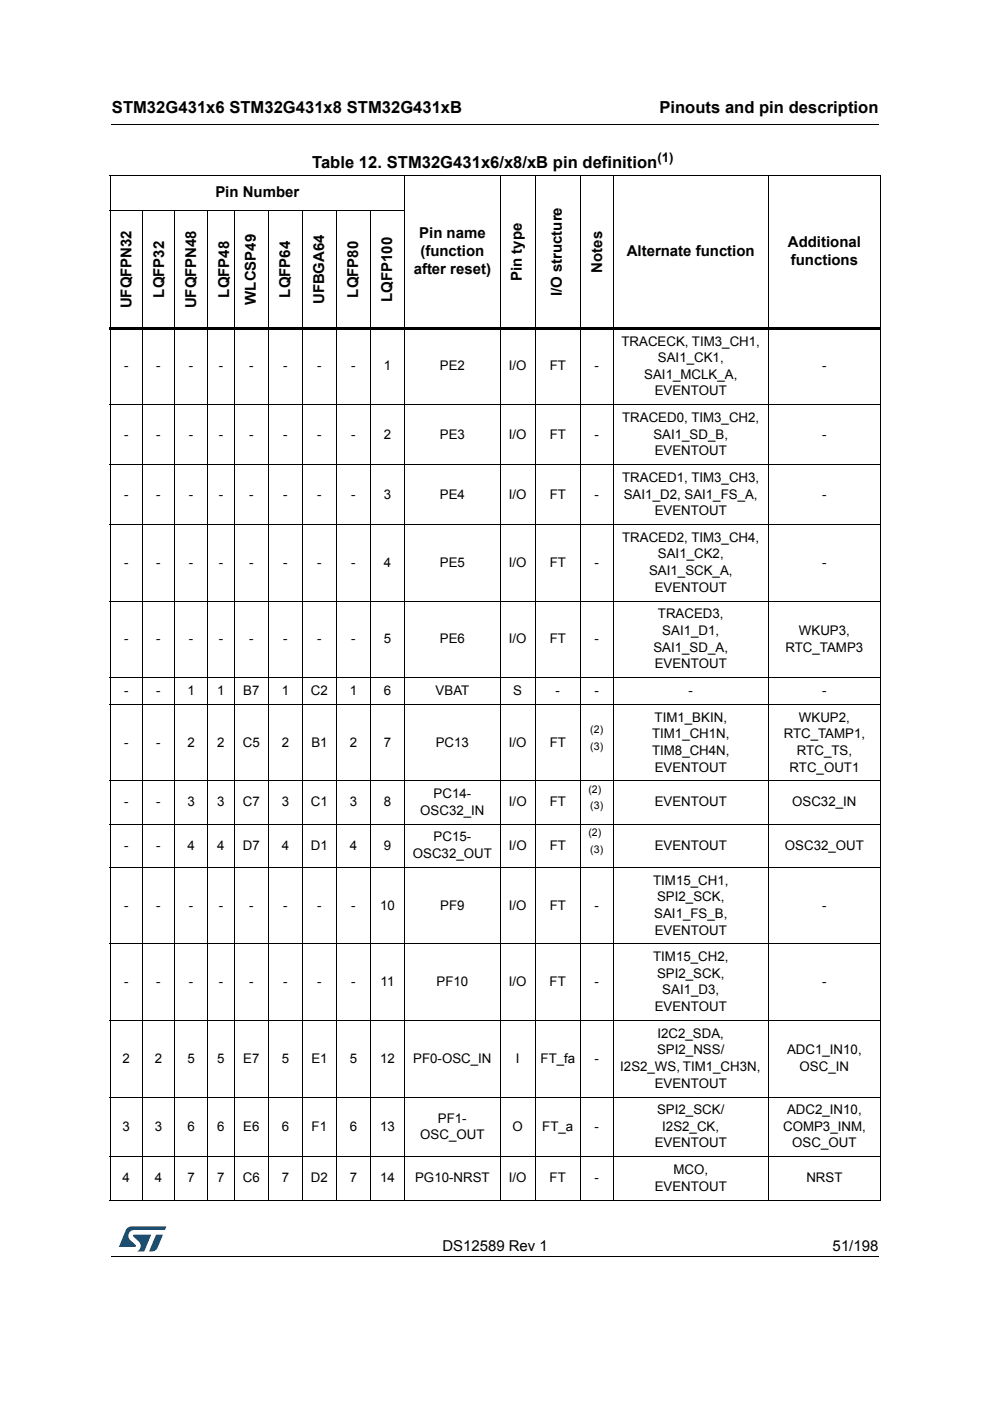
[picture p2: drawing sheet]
<svg xmlns="http://www.w3.org/2000/svg" width="210mm" height="297mm" viewBox="0 0 210 297" stroke-linecap="round" stroke-linejoin="round" font-family="sans-serif">
<path d="M23.6 26.2l.1 .2zM23.6 266.3l.1 .1z" fill="#000"/>
<path d="M23.7 26.3h162.6M23.7 266.3h162.6" fill="none" stroke="#000" stroke-width=".21"/>
<path d="M25.2 260h10v5.3h-10z" fill="#fff"/>
<g fill="#005189">
<path d="M26.9 260.5l1-.5 7.3 .1-.3 .7h-6.4a1.31 1.31 0 0 0-1.3 1.1 1.31 1.31 0 0 0 .8 1.4l.7 .7 .1 .3-3.5 .1z"/>
<path d="M33.1 261.8h1.4l-.6 1.6a2.16 2.16 0 0 1-1.3 1.9l-1-.1z"/>
<path d="M28.3 261.8l3.7 .1-1.4 3.3-1.5 .1a1.43 1.43 0 0 0 .6-1.7l-1.4-1.4z"/>
</g>
<g fill="#fff">
<path d="M71.4 69.6h7.1v16.2h-7.1z"/>
<path d="M71.4 85.8h7.1v12.7h-7.1z"/>
<path d="M71.4 98.5h7.1v12.7h-7.1z"/>
<path d="M71.4 111.2h7.1v16.3h-7.1z"/>
<path d="M71.4 127.5h7.1v16.2h-7.1z"/>
<path d="M71.4 143.7h7.1v5.6h-7.1z"/>
<path d="M71.4 149.3h7.1v16.3h-7.1z"/>
<path d="M71.4 165.6h7.1v9.1h-7.1z"/>
<path d="M71.4 174.7h7.1v9.2h-7.1z"/>
<path d="M71.4 183.9h7.1v16.2h-7.1z"/>
<path d="M71.4 200.1h7.1v16.3h-7.1z"/>
<path d="M71.4 216.4h7.1v16.2h-7.1z"/>
</g>
<g fill="none" stroke="#000" stroke-width=".21">
<path d="M23.2 37.2h163.5M23.3 37.3v217.1M85.8 37.1v217.5M106.1 37.1v217.5M113.5 37.1v217.5M123.1 37.1v217.5M130 37.1v217.5M162.9 37.1v217.5M186.6 37.3v217.1M23.2 44.6h62.7M30.2 44.5v210.1M37 44.5v210.1"/>
<path d="M44 44.5v210.1M49.7 44.5v210.1M56.9 44.5v210.1M64.1 44.5v210.1M71.4 44.5v210.1M78.5 44.5v210.1M23.2 85.8h163.5M23.2 98.5h163.5M23.2 111.2h163.5M23.2 127.5h163.5M23.2 143.7h163.5M23.2 149.3h163.5"/>
<path d="M23.2 165.6h163.5M23.2 174.7h163.5M23.2 183.9h163.5M23.2 200.1h163.5M23.2 216.4h163.5M23.2 232.6h163.5M23.2 245.3h163.5M23.2 254.5h163.5"/>
</g>
<path d="M23.2 69.4h163.5v.5h-163.5z" fill="#000"/>
<g font-size="3.5">
<text x="23.7" y="23.9">STM32G431x6 STM32G431x8 STM32G431xB</text>
<text x="139.8" y="23.9">Pinouts and pin description</text>
<text x="66.2" y="35.7">Table 12. STM32G431x6/x8/xB pin definition</text>
</g>
<g font-size="3.2">
<text x="45.7" y="41.8">Pin Number</text>
<text x="88.9" y="50.4">Pin name</text>
<text x="167" y="52.3">Additional</text>
<text x="87.7" y="58.2">after reset)</text>
<text x="89.1" y="54.3">(function</text>
<text x="110.7" y="59.6" transform="rotate(-90 110.7 59.6)">Pin type</text>
<text x="127.7" y="57.8" transform="rotate(-90 127.7 57.8)">Notes</text>
<text x="132.9" y="54.3">Alternate function</text>
<text x="167.7" y="56.2">functions</text>
<text x="27.9" y="65.4" transform="rotate(-90 27.9 65.4)">UFQFPN32</text>
<text x="34.8" y="63.1" transform="rotate(-90 34.8 63.1)">LQFP32</text>
<text x="41.6" y="65.4" transform="rotate(-90 41.6 65.4)">UFQFPN48</text>
<text x="48.6" y="63.1" transform="rotate(-90 48.6 63.1)">LQFP48</text>
<text x="54.3" y="64.6" transform="rotate(-90 54.3 64.6)">WLCSP49</text>
<text x="61.5" y="63.1" transform="rotate(-90 61.5 63.1)">LQFP64</text>
<text x="68.7" y="64.5" transform="rotate(-90 68.7 64.5)">UFBGA64</text>
<text x="75.9" y="63.1" transform="rotate(-90 75.9 63.1)">LQFP80</text>
<text x="83.1" y="64" transform="rotate(-90 83.1 64)">LQFP100</text>
<text x="119.1" y="62.8" transform="rotate(-90 119.1 62.8)">I/O structure</text>
<text x="93.8" y="265.1">DS12589 Rev 1</text>
<text x="176.5" y="265.1">51/198</text>
</g>
<g font-size="2.8">
<text x="139.4" y="34.2">(1)</text>
<text x="131.8" y="73.3">TRACECK, TIM3_CH1,</text>
<text x="139.5" y="76.8">SAI1_CK1,</text>
<text x="26.3" y="78.5">-</text>
<text x="33.1" y="78.5">-</text>
<text x="40" y="78.5">-</text>
<text x="46.4" y="78.5">-</text>
<text x="52.8" y="78.5">-</text>
<text x="60" y="78.5">-</text>
<text x="67.3" y="78.5">-</text>
<text x="74.5" y="78.5">-</text>
<text x="81.4" y="78.5">1</text>
<text x="93.3" y="78.5">PE2</text>
<text x="107.9" y="78.5">I/O</text>
<text x="116.5" y="78.5">FT</text>
<text x="126.1" y="78.5">-</text>
<text x="136.6" y="80.3">SAI1_MCLK_A,</text>
<text x="138.8" y="83.8">EVENTOUT</text>
<text x="174.3" y="78.5">-</text>
<text x="131.9" y="89.5">TRACED0, TIM3_CH2,</text>
<text x="26.3" y="93">-</text>
<text x="33.1" y="93">-</text>
<text x="40" y="93">-</text>
<text x="46.4" y="93">-</text>
<text x="52.8" y="93">-</text>
<text x="60" y="93">-</text>
<text x="67.3" y="93">-</text>
<text x="74.5" y="93">-</text>
<text x="81.4" y="93">2</text>
<text x="93.3" y="93">PE3</text>
<text x="107.9" y="93">I/O</text>
<text x="116.5" y="93">FT</text>
<text x="126.1" y="93">-</text>
<text x="138.5" y="93">SAI1_SD_B,</text>
<text x="174.3" y="93">-</text>
<text x="138.8" y="96.5">EVENTOUT</text>
<text x="26.3" y="105.7">-</text>
<text x="33.1" y="105.7">-</text>
<text x="40" y="105.7">-</text>
<text x="46.4" y="105.7">-</text>
<text x="52.8" y="105.7">-</text>
<text x="60" y="105.7">-</text>
<text x="67.3" y="105.7">-</text>
<text x="74.5" y="105.7">-</text>
<text x="81.4" y="105.7">3</text>
<text x="93.3" y="105.7">PE4</text>
<text x="107.9" y="105.7">I/O</text>
<text x="116.5" y="105.7">FT</text>
<text x="126.1" y="105.7">-</text>
<text x="131.9" y="102.2">TRACED1, TIM3_CH3,</text>
<text x="132.3" y="105.7">SAI1_D2, SAI1_FS_A,</text>
<text x="174.3" y="105.7">-</text>
<text x="138.8" y="109.2">EVENTOUT</text>
<text x="131.9" y="114.9">TRACED2, TIM3_CH4,</text>
<text x="139.5" y="118.4">SAI1_CK2,</text>
<text x="26.3" y="120.2">-</text>
<text x="33.1" y="120.2">-</text>
<text x="40" y="120.2">-</text>
<text x="46.4" y="120.2">-</text>
<text x="52.8" y="120.2">-</text>
<text x="60" y="120.2">-</text>
<text x="67.3" y="120.2">-</text>
<text x="74.5" y="120.2">-</text>
<text x="81.4" y="120.2">4</text>
<text x="93.3" y="120.2">PE5</text>
<text x="107.9" y="120.2">I/O</text>
<text x="116.5" y="120.2">FT</text>
<text x="126.1" y="120.2">-</text>
<text x="137.6" y="121.9">SAI1_SCK_A,</text>
<text x="138.8" y="125.5">EVENTOUT</text>
<text x="174.3" y="120.2">-</text>
<text x="139.5" y="131.1">TRACED3,</text>
<text x="26.3" y="136.4">-</text>
<text x="33.1" y="136.4">-</text>
<text x="40" y="136.4">-</text>
<text x="46.4" y="136.4">-</text>
<text x="52.8" y="136.4">-</text>
<text x="60" y="136.4">-</text>
<text x="67.3" y="136.4">-</text>
<text x="74.5" y="136.4">-</text>
<text x="81.4" y="136.4">5</text>
<text x="93.3" y="136.4">PE6</text>
<text x="107.9" y="136.4">I/O</text>
<text x="116.5" y="136.4">FT</text>
<text x="126.1" y="136.4">-</text>
<text x="140.4" y="134.6">SAI1_D1,</text>
<text x="169.4" y="134.6">WKUP3,</text>
<text x="138.5" y="138.2">SAI1_SD_A,</text>
<text x="138.8" y="141.7">EVENTOUT</text>
<text x="166.5" y="138.2">RTC_TAMP3</text>
<text x="26.3" y="147.3">-</text>
<text x="33.1" y="147.3">-</text>
<text x="39.7" y="147.3">1</text>
<text x="46.1" y="147.3">1</text>
<text x="51.6" y="147.3">B7</text>
<text x="59.7" y="147.3">1</text>
<text x="65.9" y="147.3">C2</text>
<text x="74.2" y="147.3">1</text>
<text x="81.4" y="147.3">6</text>
<text x="92.3" y="147.3">VBAT</text>
<text x="108.8" y="147.3">S</text>
<text x="117.8" y="147.3">-</text>
<text x="126.1" y="147.3">-</text>
<text x="146" y="147.3">-</text>
<text x="174.3" y="147.3">-</text>
<text x="138.8" y="153">TIM1_BKIN,</text>
<text x="169.4" y="153">WKUP2,</text>
<text x="26.3" y="158.3">-</text>
<text x="33.1" y="158.3">-</text>
<text x="39.7" y="158.3">2</text>
<text x="46.1" y="158.3">2</text>
<text x="51.5" y="158.3">C5</text>
<text x="59.7" y="158.3">2</text>
<text x="66" y="158.3">B1</text>
<text x="74.2" y="158.3">2</text>
<text x="81.4" y="158.3">7</text>
<text x="92.4" y="158.3">PC13</text>
<text x="107.9" y="158.3">I/O</text>
<text x="116.5" y="158.3">FT</text>
<text x="138.2" y="156.5">TIM1_CH1N,</text>
<text x="138.2" y="160">TIM8_CH4N,</text>
<text x="166.2" y="156.5">RTC_TAMP1,</text>
<text x="169" y="160">RTC_TS,</text>
<text x="138.8" y="163.6">EVENTOUT</text>
<text x="167.4" y="163.6">RTC_OUT1</text>
<text x="26.3" y="171">-</text>
<text x="33.1" y="171">-</text>
<text x="39.7" y="171">3</text>
<text x="46.1" y="171">3</text>
<text x="51.5" y="171">C7</text>
<text x="59.7" y="171">3</text>
<text x="65.9" y="171">C1</text>
<text x="74.2" y="171">3</text>
<text x="81.4" y="171">8</text>
<text x="89.1" y="172.7">OSC32_IN</text>
<text x="91.9" y="169.2">PC14-</text>
<text x="107.9" y="171">I/O</text>
<text x="116.5" y="171">FT</text>
<text x="138.8" y="171">EVENTOUT</text>
<text x="168" y="171">OSC32_IN</text>
<text x="91.9" y="178.4">PC15-</text>
<text x="26.3" y="180.1">-</text>
<text x="33.1" y="180.1">-</text>
<text x="39.7" y="180.1">4</text>
<text x="46.1" y="180.1">4</text>
<text x="51.5" y="180.1">D7</text>
<text x="59.7" y="180.1">4</text>
<text x="65.9" y="180.1">D1</text>
<text x="74.2" y="180.1">4</text>
<text x="81.4" y="180.1">9</text>
<text x="87.5" y="181.9">OSC32_OUT</text>
<text x="107.9" y="180.1">I/O</text>
<text x="116.5" y="180.1">FT</text>
<text x="138.8" y="180.1">EVENTOUT</text>
<text x="166.4" y="180.1">OSC32_OUT</text>
<text x="138.5" y="187.6">TIM15_CH1,</text>
<text x="139.3" y="191.1">SPI2_SCK,</text>
<text x="26.3" y="192.8">-</text>
<text x="33.1" y="192.8">-</text>
<text x="40" y="192.8">-</text>
<text x="46.4" y="192.8">-</text>
<text x="52.8" y="192.8">-</text>
<text x="60" y="192.8">-</text>
<text x="67.3" y="192.8">-</text>
<text x="74.5" y="192.8">-</text>
<text x="80.6" y="192.8">10</text>
<text x="93.3" y="192.8">PF9</text>
<text x="107.9" y="192.8">I/O</text>
<text x="116.5" y="192.8">FT</text>
<text x="126.1" y="192.8">-</text>
<text x="138.7" y="194.6">SAI1_FS_B,</text>
<text x="174.3" y="192.8">-</text>
<text x="138.5" y="203.8">TIM15_CH2,</text>
<text x="138.8" y="198.1">EVENTOUT</text>
<text x="26.3" y="209.1">-</text>
<text x="33.1" y="209.1">-</text>
<text x="40" y="209.1">-</text>
<text x="46.4" y="209.1">-</text>
<text x="52.8" y="209.1">-</text>
<text x="60" y="209.1">-</text>
<text x="67.3" y="209.1">-</text>
<text x="74.5" y="209.1">-</text>
<text x="80.7" y="209.1">11</text>
<text x="92.5" y="209.1">PF10</text>
<text x="107.9" y="209.1">I/O</text>
<text x="116.5" y="209.1">FT</text>
<text x="126.1" y="209.1">-</text>
<text x="139.3" y="207.3">SPI2_SCK,</text>
<text x="174.3" y="209.1">-</text>
<text x="138.8" y="214.4">EVENTOUT</text>
<text x="140.4" y="210.8">SAI1_D3,</text>
<text x="139.4" y="220">I2C2_SDA,</text>
<text x="26" y="225.3">2</text>
<text x="32.8" y="225.3">2</text>
<text x="39.7" y="225.3">5</text>
<text x="46.1" y="225.3">5</text>
<text x="51.6" y="225.3">E7</text>
<text x="59.7" y="225.3">5</text>
<text x="66" y="225.3">E1</text>
<text x="74.2" y="225.3">5</text>
<text x="80.6" y="225.3">12</text>
<text x="87.6" y="225.3">PF0-OSC_IN</text>
<text x="109.4" y="225.3">I</text>
<text x="114.6" y="225.3">FT_fa</text>
<text x="126.1" y="225.3">-</text>
<text x="131.5" y="227.1">I2S2_WS, TIM1_CH3N,</text>
<text x="139.3" y="223.5">SPI2_NSS/</text>
<text x="166.9" y="223.5">ADC1_IN10,</text>
<text x="169.5" y="227.1">OSC_IN</text>
<text x="138.8" y="230.6">EVENTOUT</text>
<text x="26" y="239.8">3</text>
<text x="32.8" y="239.8">3</text>
<text x="39.7" y="239.8">6</text>
<text x="46.1" y="239.8">6</text>
<text x="51.6" y="239.8">E6</text>
<text x="59.7" y="239.8">6</text>
<text x="66.1" y="239.8">F1</text>
<text x="74.2" y="239.8">6</text>
<text x="80.6" y="239.8">13</text>
<text x="92.9" y="238">PF1-</text>
<text x="108.7" y="239.8">O</text>
<text x="115" y="239.8">FT_a</text>
<text x="126.1" y="239.8">-</text>
<text x="139.3" y="236.2">SPI2_SCK/</text>
<text x="140.4" y="239.8">I2S2_CK,</text>
<text x="166" y="239.8">COMP3_INM,</text>
<text x="166.9" y="236.2">ADC2_IN10,</text>
<text x="89.1" y="241.5">OSC_OUT</text>
<text x="138.8" y="243.3">EVENTOUT</text>
<text x="168" y="243.3">OSC_OUT</text>
<text x="26" y="250.7">4</text>
<text x="32.8" y="250.7">4</text>
<text x="39.7" y="250.7">7</text>
<text x="46.1" y="250.7">7</text>
<text x="51.5" y="250.7">C6</text>
<text x="59.7" y="250.7">7</text>
<text x="65.9" y="250.7">D2</text>
<text x="74.2" y="250.7">7</text>
<text x="80.6" y="250.7">14</text>
<text x="88" y="250.7">PG10-NRST</text>
<text x="107.9" y="250.7">I/O</text>
<text x="116.5" y="250.7">FT</text>
<text x="126.1" y="250.7">-</text>
<text x="142.8" y="248.9">MCO,</text>
<text x="171" y="250.7">NRST</text>
<text x="138.8" y="252.5">EVENTOUT</text>
</g>
<g font-size="2.2">
<text x="125.2" y="155.4">(2)</text>
<text x="125.2" y="158.9">(3)</text>
<text x="124.8" y="168.1">(2)</text>
<text x="125.2" y="171.6">(3)</text>
<text x="124.8" y="177.2">(2)</text>
<text x="125.2" y="180.8">(3)</text>
</g>
</svg>
